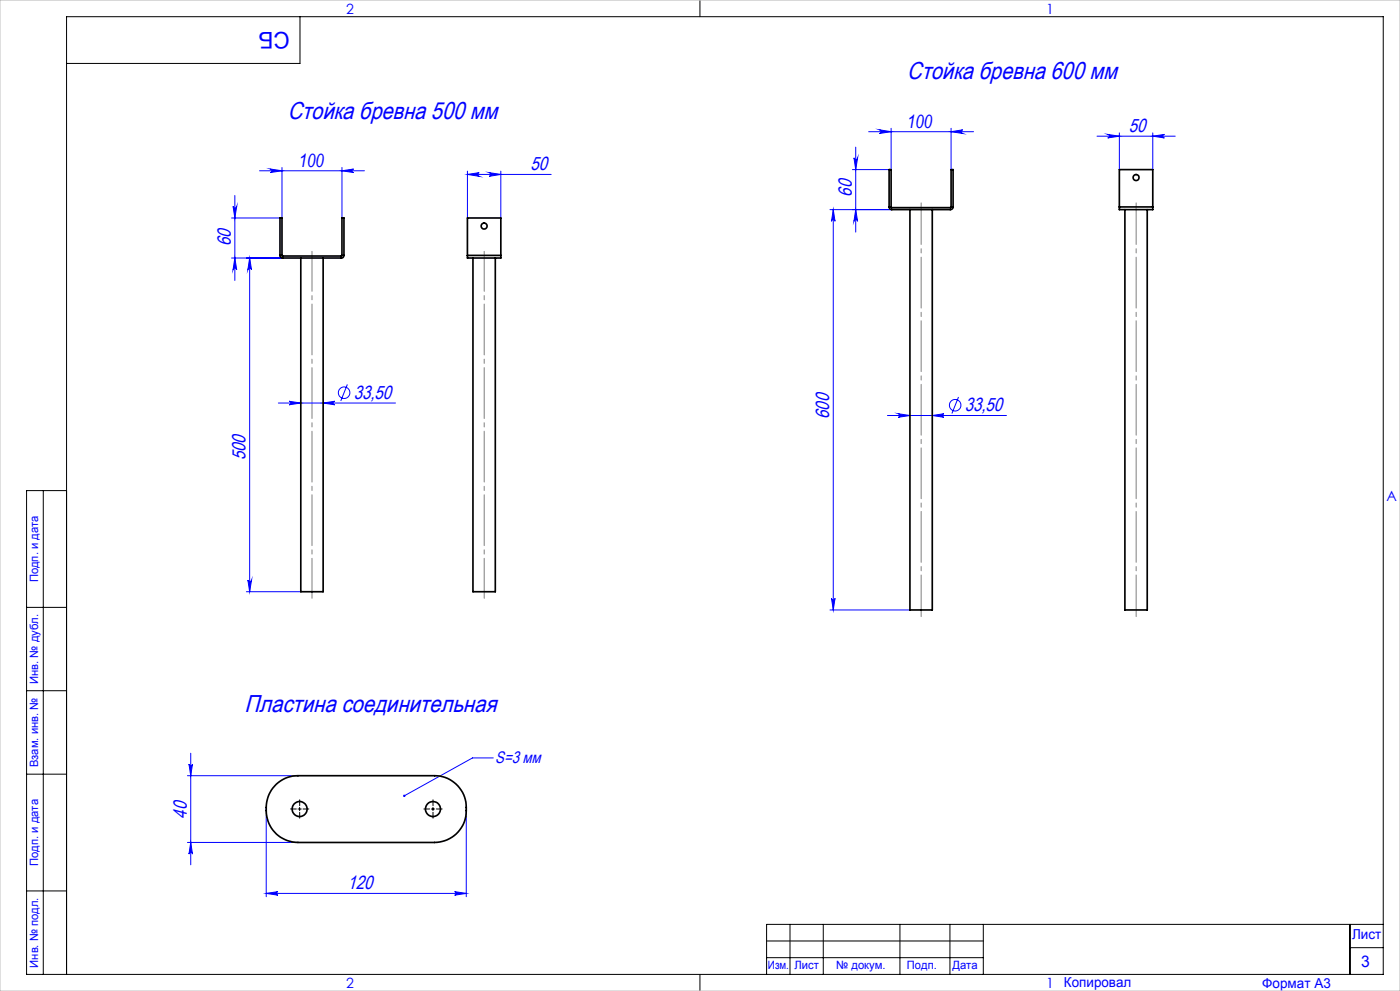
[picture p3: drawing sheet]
<svg xmlns="http://www.w3.org/2000/svg" width="420mm" height="297mm" viewBox="0 0 420 297" stroke-linecap="round" stroke-linejoin="round" font-family="sans-serif">
<g fill="none" stroke="#00f" stroke-width=".3">
<path d="M260.6 39.5h31.5M263.8 38.9l3.5 .6-3.5 .5a.55 .55 0 0 0 .5-.5 .55 .55 0 0 0-.5-.6zM267.3 38.4v12.4M285.3 38.4v12.4M285.3 39.5l3.5-.6a.55 .55 0 0 0-.5 .6 .55 .55 0 0 0 .5 .5zM335.8 39.8v11M345.8 39.8v11M70.4 58.6v25.5M77.9 51.2h31.4M81.1 50.7l3.5 .5-3.5 .5a.53 .53 0 0 0 .5-.5 .53 .53 0 0 0-.5-.5zM84.6 50.2v15.1M102.6 50.2v15.1"/>
<path d="M102.6 51.2l3.5-.5a.53 .53 0 0 0-.5 .5 .53 .53 0 0 0 .5 .5zM140.2 52.3l3.6-.6a.55 .55 0 0 0-.6 .6 .55 .55 0 0 0 .6 .5zM140.2 51.3v14M140.2 52.3h25.1M146.8 51.7l3.4 .6-3.4 .5a.55 .55 0 0 0 .5-.5 .55 .55 0 0 0-.5-.6zM150.2 51.3v14M255.7 50.8h11M256.2 47.3a.55 .55 0 0 0 .5 .5 .55 .55 0 0 0 .6-.5l-.6 3.5zM256.7 44.1v25.5M329.1 40.8h23.5M332.3 40.3l3.5 .5-3.5 .5a.53 .53 0 0 0 .6-.5 .53 .53 0 0 0-.6-.5zM345.8 40.8l3.5-.5a.53 .53 0 0 0-.5 .5 .53 .53 0 0 0 .5 .5z"/>
<path d="M69.5 65.3h14.5M69.5 77.3h15.3M69.9 61.8a.55 .55 0 0 0 .6 .5 .55 .55 0 0 0 .5-.5l-.6 3.5zM70.4 77.3l.6 3.6a.55 .55 0 0 0-.5-.6 .55 .55 0 0 0-.6 .6zM74.9 77.3l.6 3.6a.55 .55 0 0 0-.6-.6 .55 .55 0 0 0-.5 .6zM74.9 77.3v100M249 62.8h18.5M250 62.8l.5 3.5a.53 .53 0 0 0-.5-.5 .53 .53 0 0 0-.6 .5zM250 62.8v120M256.7 62.8l.6 3.5a.55 .55 0 0 0-.6-.5 .55 .55 0 0 0-.5 .5zM104.2 115.2l-2 5M287.5 119l-1.9 4.9"/>
<path d="M83.5 120.8h35.1M86.7 120.3l3.5 .5-3.5 .5a.53 .53 0 0 0 .6-.5 .53 .53 0 0 0-.6-.5zM96.9 120.8l3.5-.5a.53 .53 0 0 0-.5 .5 .53 .53 0 0 0 .5 .5zM266.2 124.5h35.7M269.5 124l3.5 .5-3.5 .6a.53 .53 0 0 0 .5-.6 .53 .53 0 0 0-.5-.5zM279.7 124.5l3.5-.5a.53 .53 0 0 0-.5 .5 .53 .53 0 0 0 .5 .6zM73.9 177.3h16.3M74.4 173.8a.55 .55 0 0 0 .5 .5 .55 .55 0 0 0 .6-.5l-.6 3.5zM249.4 179.3a.53 .53 0 0 0 .6 .5 .53 .53 0 0 0 .5-.5l-.5 3.5zM249 182.8h24M56.2 232.5h33.2M56.7 229a.53 .53 0 0 0 .5 .5 .53 .53 0 0 0 .5-.5l-.5 3.5z"/>
<path d="M57.2 225.7v33.5M148 227.2h-6.3l-20.4 11.3M56.2 252.5h33.2M57.2 252.5l.5 3.5a.53 .53 0 0 0-.5-.5 .53 .53 0 0 0-.5 .5zM79.9 242v26.7M139.9 242v26.7M79.9 267.8l3.5-.6a.53 .53 0 0 0-.5 .6 .53 .53 0 0 0 .5 .5zM79.9 267.8h60M136.4 267.2l3.5 .6-3.5 .5a.53 .53 0 0 0 .5-.5 .53 .53 0 0 0-.5-.6z"/>
<circle cx="103.2" cy="117.7" r="1.73"/>
<circle cx="286.6" cy="121.4" r="1.73"/>
</g>
<path d="M88.9 242.5h-1.7M89.9 241.5v-1.8M89.9 243.5v1.7M90.9 242.5h1.8M128.9 242.5h-1.7M129.9 241.5v-1.8M129.9 243.5v1.7M130.9 242.5h1.8" fill="none" stroke="#000" stroke-width=".3" stroke-dasharray="15.2 1.3 1.3 1.3"/>
<g fill="none" stroke="#000" stroke-width=".3">
<path d="M90 5v14h-70M210 0v5M13 147v145M20 147h-12v145h407v-287h-395v287M8 182h12M8 207h12M8 232h12M89.4 242.5h1M89.9 242v1M129.4 242.5h1M129.9 242v1M8 267h12"/>
<path d="M237 277v15M247 277v15M270 277v15M285 277v15M295 277v15M405 277v15M415 277h-185v15M210 292v5M230 282h65M230 287h65M405 284h10"/>
</g>
<path d="M276.3 60.8v124M340.8 60.8v124" fill="none" stroke="#808080" stroke-width=".3" stroke-dasharray="15.2 1.3 1.3 1.3" stroke-dashoffset="2.8"/>
<path d="M93.6 75.3v104M145.3 75.3v104" fill="none" stroke="#808080" stroke-width=".3" stroke-dasharray="15.2 1.3 1.3 1.3" stroke-dashoffset="3.2"/>
<path d="M0 0h420v297h-420z" fill="none" stroke="#c0c0c0" stroke-width=".3"/>
<g fill="#00f">
<path d="M121 238.3a.36 .36 0 0 1 .5 0 .36 .36 0 0 1 0 .5 .36 .36 0 0 1-.5-.1l.3-.2-.3 .2z"/>
<path d="M96.9 120.8l3.5-.5a.53 .53 0 0 0-.5 .5 .53 .53 0 0 0 .5 .5zM86.7 120.3l3.5 .5-3.5 .5a.53 .53 0 0 0 .6-.5 .53 .53 0 0 0-.6-.5zM345.8 40.8l3.5-.5a.53 .53 0 0 0-.5 .5 .53 .53 0 0 0 .5 .5zM332.3 40.3l3.5 .5-3.5 .5a.53 .53 0 0 0 .6-.5 .53 .53 0 0 0-.6-.5z"/>
<path d="M81.1 50.7l3.5 .5-3.5 .5a.53 .53 0 0 0 .5-.5 .53 .53 0 0 0-.5-.5zM102.6 51.2l3.5-.5a.53 .53 0 0 0-.5 .5 .53 .53 0 0 0 .5 .5zM263.8 38.9l3.5 .6-3.5 .5a.55 .55 0 0 0 .5-.5 .55 .55 0 0 0-.5-.6zM285.3 39.5l3.5-.6a.55 .55 0 0 0-.5 .6 .55 .55 0 0 0 .5 .5zM269.5 124l3.5 .5-3.5 .6a.53 .53 0 0 0 .5-.6 .53 .53 0 0 0-.5-.5zM279.7 124.5l3.5-.5a.53 .53 0 0 0-.5 .5 .53 .53 0 0 0 .5 .6z"/>
<path d="M79.9 267.8l3.5-.6a.53 .53 0 0 0-.5 .6 .53 .53 0 0 0 .5 .5zM136.4 267.2l3.5 .6-3.5 .5a.53 .53 0 0 0 .5-.5 .53 .53 0 0 0-.5-.6z"/>
<path d="M57.2 252.5l.5 3.5a.53 .53 0 0 0-.5-.5 .53 .53 0 0 0-.5 .5zM56.7 229a.53 .53 0 0 0 .5 .5 .53 .53 0 0 0 .5-.5l-.5 3.5z"/>
<path d="M256.7 62.8l.6 3.5a.55 .55 0 0 0-.6-.5 .55 .55 0 0 0-.5 .5zM256.2 47.3a.55 .55 0 0 0 .5 .5 .55 .55 0 0 0 .6-.5l-.6 3.5z"/>
<path d="M69.9 61.8a.55 .55 0 0 0 .6 .5 .55 .55 0 0 0 .5-.5l-.6 3.5zM70.4 77.3l.6 3.6a.55 .55 0 0 0-.5-.6 .55 .55 0 0 0-.6 .6zM74.9 77.3l.6 3.6a.55 .55 0 0 0-.6-.6 .55 .55 0 0 0-.5 .6zM74.4 173.8a.55 .55 0 0 0 .5 .5 .55 .55 0 0 0 .6-.5l-.6 3.5zM250 62.8l.5 3.5a.53 .53 0 0 0-.5-.5 .53 .53 0 0 0-.6 .5zM249.4 179.3a.53 .53 0 0 0 .6 .5 .53 .53 0 0 0 .5-.5l-.5 3.5z"/>
<path d="M140.2 52.3l3.6-.6a.55 .55 0 0 0-.6 .6 .55 .55 0 0 0 .6 .5zM146.8 51.7l3.4 .6-3.4 .5a.55 .55 0 0 0 .5-.5 .55 .55 0 0 0-.5-.6z"/>
</g>
<g fill="none" stroke="#000" stroke-width=".5">
<path d="M266.7 50.8h.6l.2 11.4h17.8v-11.4h.6v11.4l-.3 .5-18.1 .1a.78 .78 0 0 1-.8-.8zM84 65.3h.6l.1 11.4h17.8l.1-11.4h.6v11.2a.78 .78 0 0 1-.8 .8h-17.6a.73 .73 0 0 1-.8-.8zM90.2 77.3v100h6.7v-100M140.2 76.5v.8h10v-.8M140.2 76.5v-11.2h10v11.2M140.2 76.5h10M141.9 77.3v100h6.7v-100M273 62.8v120h6.7v-120M335.8 62v.8h10v-.8M335.8 62v-11.2h10v11.2M335.8 62h10M337.5 62.8v120h6.7v-120"/>
<path d="M82.9 235a9.4 9.4 0 0 1 6.5-2.5h41a9.8 9.8 0 0 1 9.4 12 9.5 9.5 0 0 1-9.4 8h-41a9.8 9.8 0 0 1-9.4-12.1 9.7 9.7 0 0 1 2.9-5.4z"/>
<circle cx="340.8" cy="53.2" r=".89"/>
<circle cx="145.2" cy="67.7" r=".89"/>
<circle cx="89.9" cy="242.5" r="2.25"/>
<circle cx="129.9" cy="242.5" r="2.25"/>
</g>
<g font-size="7.3" fill="#00f">
<text x="272.2" y="23.8">Стойка бревна 600 мм</text>
<text x="86.3" y="35.5">Стойка бревна 500 мм</text>
<text x="73.4" y="213.3">Пластина соединительная</text>
</g>
<text font-size="6.9" fill="#00f" x="86.9" y="9.4" transform="rotate(-180 86.9 9.4)">СБ</text>
<g font-size="5.7" fill="#00f">
<text x="338.6" y="39.6">50</text>
<text x="159.1" y="51">50</text>
<text x="255.5" y="58.9" transform="rotate(-90 255.5 58.9)">60</text>
<text x="69.2" y="73.7" transform="rotate(-90 69.2 73.7)">60</text>
<text x="106.1" y="119.5">33,50</text>
<text x="248.8" y="125.6" transform="rotate(-90 248.8 125.6)">600</text>
<text x="289.4" y="123.3">33,50</text>
<text x="73.7" y="138" transform="rotate(-90 73.7 138)">500</text>
<text x="56" y="245.3" transform="rotate(-90 56 245.3)">40</text>
<text x="104.3" y="266.5">120</text>
</g>
<g font-size="5.5" fill="#00f">
<text x="272.2" y="38.2">100</text>
<text x="89.6" y="50">100</text>
</g>
<text font-size="5" fill="#00f" x="148.6" y="228.8">S=3 мм</text>
<text font-size="4.8" fill="#00f" x="408.3" y="289.7">3</text>
<g font-size="4.2" fill="#00f">
<text x="103.8" y="4.2">2</text>
<text x="313.8" y="4.2">1</text>
<text x="415.9" y="150.2">A</text>
<text x="103.8" y="296.2">2</text>
<text x="313.8" y="296.2">1</text>
</g>
<g font-size="4.1" fill="#00f">
<text x="405.6" y="281.5">Лист</text>
<text x="319.2" y="295.9">Копировал</text>
<text x="378.7" y="296">Формат А3</text>
</g>
<g font-size="3.4" fill="#00f">
<text x="11.4" y="174.5" transform="rotate(-90 11.4 174.5)">Подп. и дата</text>
<text x="11.4" y="205" transform="rotate(-90 11.4 205)">Инв. № дубл.</text>
<text x="11.4" y="229.9" transform="rotate(-90 11.4 229.9)">Взам. инв. №</text>
<text x="11.4" y="259.5" transform="rotate(-90 11.4 259.5)">Подп. и дата</text>
<text x="11.4" y="290" transform="rotate(-90 11.4 290)">Инв. № подл.</text>
<text x="230.4" y="290.4">Изм.</text>
<text x="238.3" y="290.4">Лист</text>
<text x="250.9" y="290.4">№ докум.</text>
<text x="272.1" y="290.4">Подп.</text>
<text x="285.7" y="290.5">Дата</text>
</g>
</svg>
